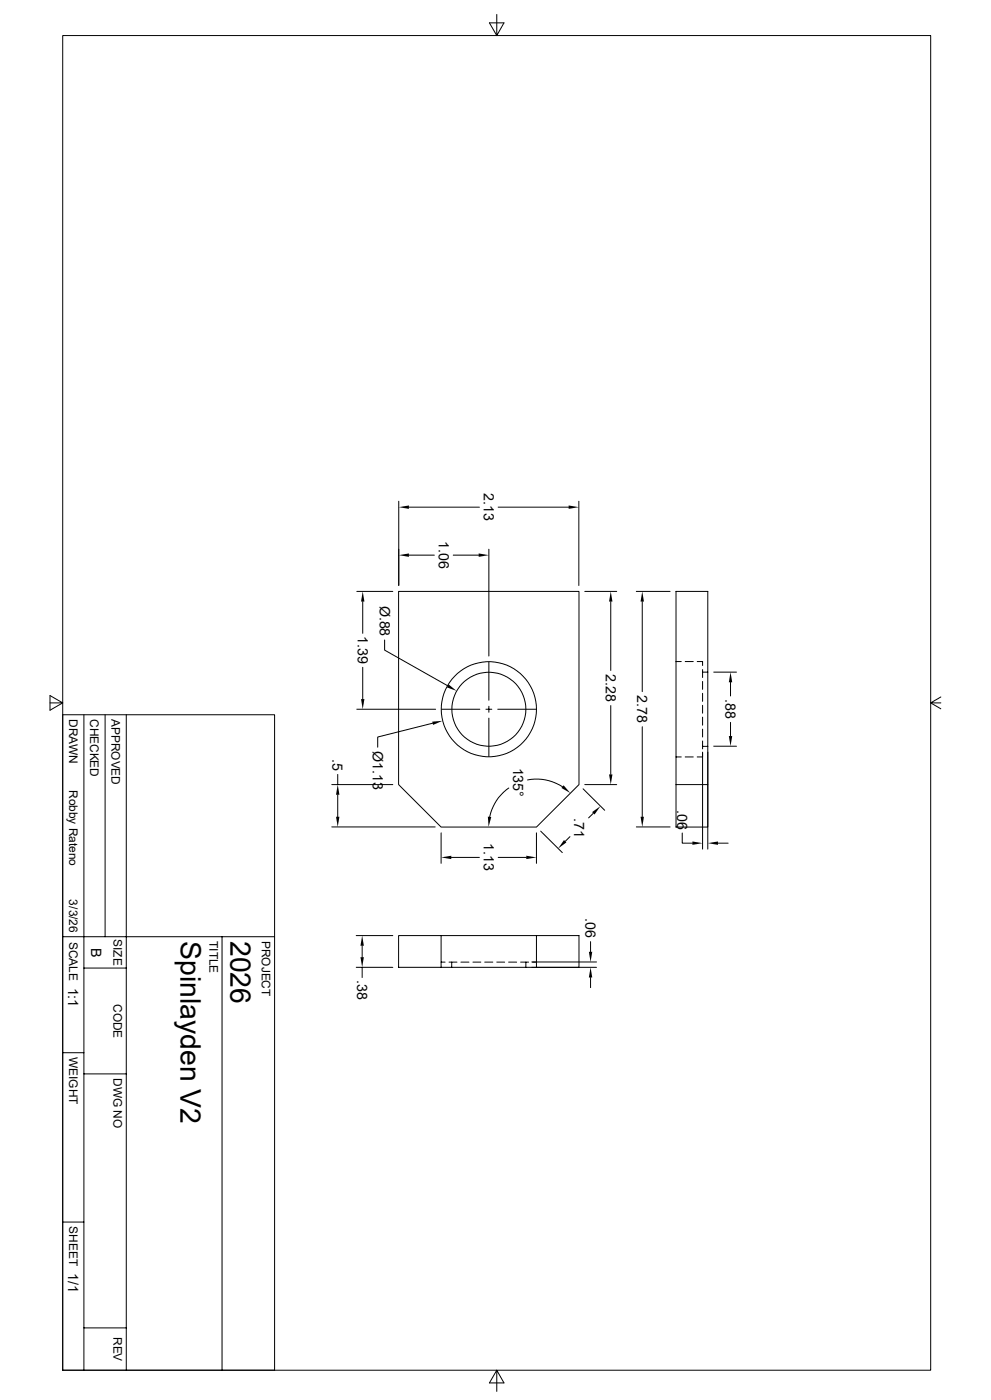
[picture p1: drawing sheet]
<svg xmlns="http://www.w3.org/2000/svg" width="297mm" height="420mm" viewBox="0 0 297 420" stroke-linecap="round" stroke-linejoin="round" font-family="sans-serif">
<g fill="none" stroke="#000" stroke-width=".3">
<path d="M18.8 10.7h260.1v400.4h-260.1zM148.9 4.3v6.4l2.1-3.8h-4.3l2.2 3.8M119.5 150.4v25.2M122.6 152.1h21.1M149.3 152.1h21.1M173.5 150.4v25.2M106.9 177.4h10.8M119.5 177.4h54v58l-12.7 12.7h-28.6l-12.7-12.7zM122.6 166.5h7.6M135.8 166.5h7.7M146.5 164.8v32M175.3 177.4h9.5"/>
<path d="M190.7 177.4h10.1M202.6 177.4h9.5v70.7h-9.5zM108.7 180.5v9.5M115.3 192v3l18.9 10.7M146.5 198.6v11.5M183 180.5v20.6M192.5 180.5v27M202.6 198.5h1.6M205.4 198.5h2.4M209 198.5h1.6v1.1M15 210.9h3.8l-3.8-2.2v4.4l3.8-2.2M18.8 214.4h63.5v196.7h-63.5z"/>
<path d="M25.1 214.4v196.7M31.5 214.4v66.6M37.8 214.4v196.7M106.9 212.8h23.7M108.7 200.2v9.5M129.7 217l-16.5 4.1v3.1M132.3 212.8h11.5M145.6 212.8h1.8M146.5 211.9v1.8M146.5 215.4v11.5M149.2 212.8h11.5M183 211.7v20.6"/>
<path d="M192.5 218v27M210.6 200.9v2.3M210.6 204.4v2.4M210.6 208v2.4M210.6 211.6v2.4M210.6 215.1v2.5M210.6 218.7v2.4M210.6 201.6h1.5M213.9 201.6h6.8M218.9 204.7v4.1M218.9 216.7v4.1M278.9 210.9l3.1 1.7"/>
<path d="M282 209.1l-3.1 1.8h3.1M99.4 235.4h18.3M101.2 232.3v3.1M101.2 238.4v6.6M152.5 236.4a14 14 0 0 0-5.7 8.6M158.1 234a14.2 14.2 0 0 1 10.5 2M174.8 236.6l6.4 6.5M175.3 235.4h9.5M202.6 235.4h9.5M202.6 227.1h1.6M205.4 227.1h2.4M210.6 222.3v2.4"/>
<path d="M210.6 225.9v1.2h-1.6M210.6 223.9h1.5M210.6 225.6v29.1M212.1 225.6v29.1M213.9 223.9h6.8M99.4 248.1h31M132.2 249.9v9.1M135.3 257.2h8.4M149.3 257.2h8.4M160.8 249.9v9.1M162.1 249.3l6.4 6.5M170.8 251l-1.4 1.4"/>
<path d="M177.8 244l-1.4 1.4M190.7 248.1h10.1M204.5 249.9v3h3M215.2 252.9h3M18.8 281h63.5M25.1 290.4h12.7M66.5 281v130.1M106.8 280.7h10.9M106.8 290.2h10.9M108.5 283.7v3.4M108.5 290.2v3M119.5 280.7h54v9.5h-54z"/>
<path d="M132.2 288.6h1.2M132.2 280.7v9.5M134.6 288.6h2.3M135.4 288.6v1.6M138.1 288.6h2.4M141.7 288.6h2.4M145.3 288.6h2.4M148.9 288.6h2.4M152.4 288.6h2.5M156 288.6h2.4M157.6 288.6v1.6M159.4 290.2h19.4"/>
<path d="M159.4 288.6h19.4M159.6 288.6h1.2M160.8 280.7v9.5M177 282.5v3M177 293.2v3.1M18.8 315.8h6.3M25.1 322.2h12.7M18.8 366.6h6.3M25.1 398.4h12.7M148.9 411.1l-2.2 3.8h4.3l-2.1-3.8v6.3"/>
<circle cx="146.5" cy="212.8" r="14.3"/>
<circle cx="146.5" cy="212.8" r="11.1"/>
</g>
<g fill="#000">
<path d="M119.5 152.1l3.1-.5v1.1zM170.4 151.6l3.1 .5-3.1 .6zM119.5 166.5l3.1-.5v1zM143.5 166l3 .5-3 .5zM108.7 177.4l.5 3.1h-1zM183 177.4l.6 3.1h-1.1zM192.5 177.4l.5 3.1h-1zM108.2 209.7h1l-.5 3.1zM129.5 216.5l3.1-.3-2.8 1.3zM134.5 205.3l2.3 2-2.9-1.1zM218.9 201.6l.6 3.1h-1.1zM101.2 235.4l.5 3h-1z"/>
<path d="M168.9 235.6l2 2.3-2.6-1.5zM182.5 232.3h1.1l-.6 3.1zM218.4 220.8h1.1l-.6 3.1zM100.7 245h1l-.5 3.1zM132.2 257.2l3.1-.5v1zM146.2 245l1 .1-.8 3zM157.7 256.7l3.1 .5-3.1 .5zM169 252l.8 .7-2.5 1.9zM177.5 243.6l2.5-1.7-1.8 2.4zM192 245h1l-.5 3.1zM207.5 252.4l3.1 .5-3.1 .5zM212.1 252.9l3.1-.5v1z"/>
<path d="M108.5 280.7l.6 3h-1.1zM108 287.1h1.1l-.6 3.1zM177 290.2l.5 3h-1zM176.5 285.5h1l-.5 3.1z"/>
</g>
<g font-size="8.5">
<text x="54.1" y="282.3" transform="rotate(90 54.1 282.3)">Spinlayden V2</text>
<text x="69.1" y="282.3" transform="rotate(90 69.1 282.3)">2026</text>
</g>
<g font-size="4.3">
<text x="145" y="148" transform="rotate(90 145 148)">2.13</text>
<text x="131.5" y="162.3" transform="rotate(90 131.5 162.3)">1.06</text>
<text x="113.8" y="181.7" transform="rotate(90 113.8 181.7)">Ø.88</text>
<text x="107.2" y="190.8" transform="rotate(90 107.2 190.8)">1.39</text>
<text x="181.6" y="202.3" transform="rotate(90 181.6 202.3)">2.28</text>
<text x="191" y="208.6" transform="rotate(90 191 208.6)">2.78</text>
<text x="217.5" y="209.7" transform="rotate(90 217.5 209.7)">.88</text>
<text x="99.7" y="227.7" transform="rotate(90 99.7 227.7)">.5</text>
<text x="111.7" y="225.3" transform="rotate(90 111.7 225.3)">Ø1.13</text>
<text x="153.8" y="230.3" transform="rotate(90 153.8 230.3)">135°</text>
<text x="172.1" y="245.4" transform="rotate(90 172.1 245.4)">.71</text>
<text x="202.9" y="242.9" transform="rotate(90 202.9 242.9)">.06</text>
<text x="145" y="252.9" transform="rotate(90 145 252.9)">1.13</text>
<text x="175.5" y="275.5" transform="rotate(90 175.5 275.5)">.06</text>
<text x="27.3" y="284.3" transform="rotate(90 27.3 284.3)">B</text>
<text x="20.4" y="296.2" transform="rotate(90 20.4 296.2)">1:1</text>
<text x="107.1" y="294.1" transform="rotate(90 107.1 294.1)">.38</text>
<text x="20.4" y="381.8" transform="rotate(90 20.4 381.8)">1/1</text>
</g>
<g font-size="3.6">
<text x="20.7" y="215.7" transform="rotate(90 20.7 215.7)">DRAWN</text>
<text x="27.1" y="215.7" transform="rotate(90 27.1 215.7)">CHECKED</text>
<text x="33.4" y="215.7" transform="rotate(90 33.4 215.7)">APPROVED</text>
<text x="20.7" y="237" transform="rotate(90 20.7 237)">Robby Rateno</text>
<text x="20.7" y="269.8" transform="rotate(90 20.7 269.8)">3/3/26</text>
<text x="34" y="281.7" transform="rotate(90 34 281.7)">SIZE</text>
<text x="20.7" y="282.5" transform="rotate(90 20.7 282.5)">SCALE</text>
<text x="62.7" y="282.3" transform="rotate(90 62.7 282.3)">TITLE</text>
<text x="78.5" y="282.3" transform="rotate(90 78.5 282.3)">PROJECT</text>
<text x="34" y="301.2" transform="rotate(90 34 301.2)">CODE</text>
<text x="20.7" y="317.1" transform="rotate(90 20.7 317.1)">WEIGHT</text>
<text x="34" y="323.4" transform="rotate(90 34 323.4)">DWG NO</text>
<text x="20.7" y="367.9" transform="rotate(90 20.7 367.9)">SHEET</text>
<text x="34" y="401.1" transform="rotate(90 34 401.1)">REV</text>
</g>
</svg>
